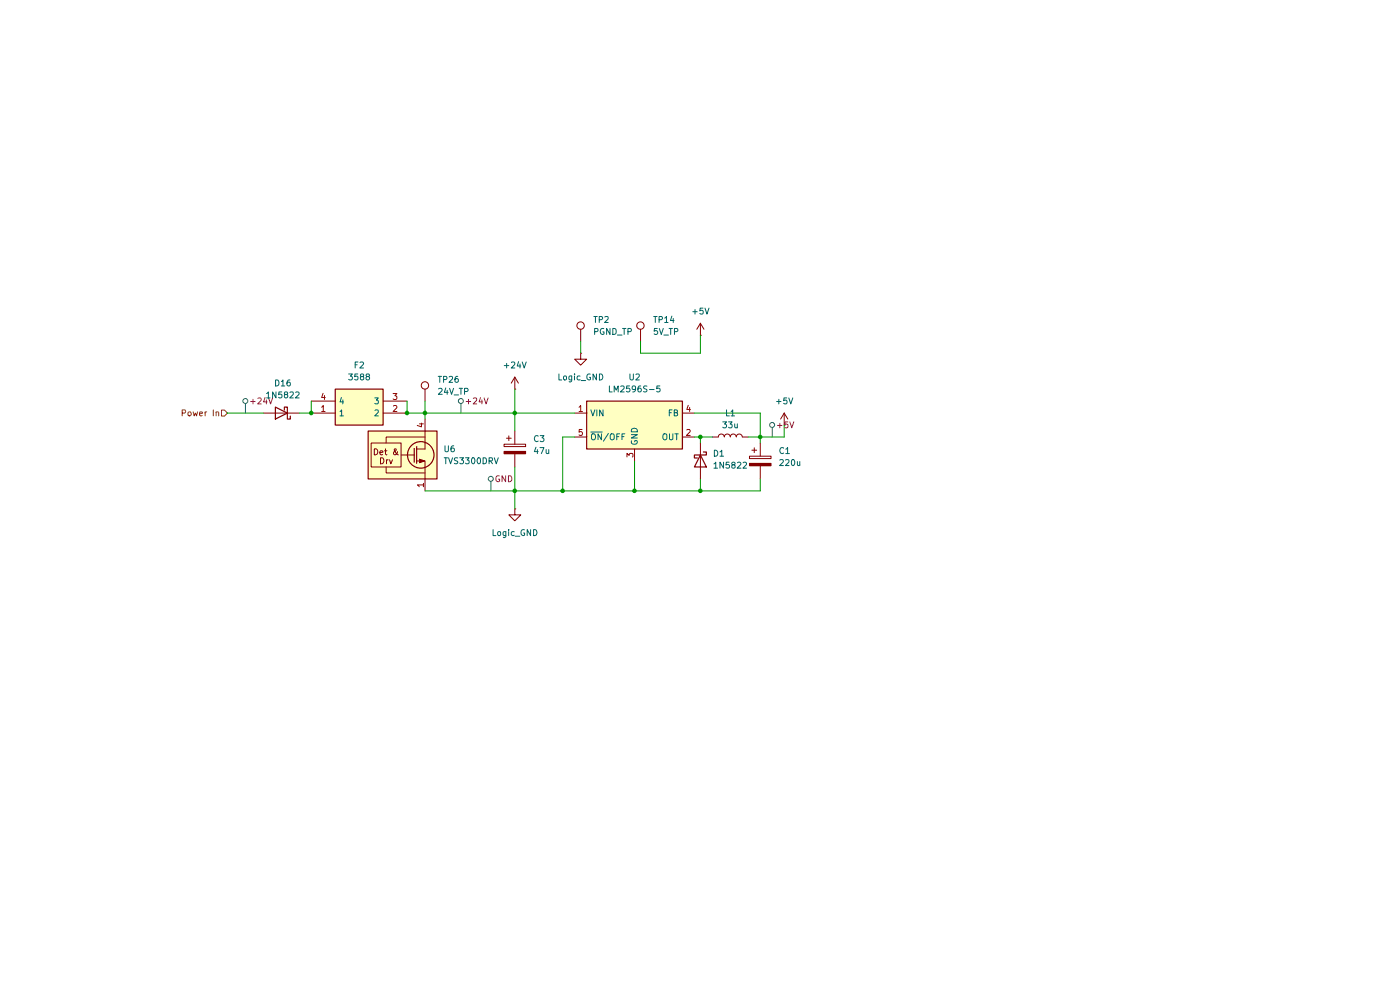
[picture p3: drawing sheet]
(kicad_sch
 (version 20250114)
 (generator "eeschema")
 (generator_version "9.0")
 (paper "A4")
 (lib_symbols
  (symbol "Connector:TestPoint"
   (pin_numbers (hide yes))
   (pin_names
    (offset 0.762) (hide yes)) (exclude_from_sim no) (in_bom yes) (on_board yes)
   (property "Reference" "TP" (at 0 6.858 0) (effects (font (size 1.27 1.27))))
   (property "Value" "TestPoint" (at 0 5.08 0) (effects (font (size 1.27 1.27))))
   (property "Footprint" "" (at 5.08 0 0) (effects (font (size 1.27 1.27)) (hide yes)))
   (property "Datasheet" "~" (at 5.08 0 0) (effects (font (size 1.27 1.27)) (hide yes)))
   (property "Description" "test point" (at 0 0 0) (effects (font (size 1.27 1.27)) (hide yes)))
   (symbol "TestPoint_0_1"
    (circle (center 0 3.302) (radius 0.762) (stroke (width 0) (type default)) (fill (type none))))
   (symbol "TestPoint_1_1"
    (pin passive line (at 0 0 90) (length 2.54) (name "1" (effects (font (size 1.27 1.27)))) (number "1" (effects (font (size 1.27 1.27))))))
   (embedded_fonts no))
  (symbol "Custom_Symbols:3588" (exclude_from_sim no) (in_bom yes) (on_board yes)
   (property "Reference" "F" (at 7.874 7.874 0) (effects (font (size 1.27 1.27)) (justify left top)))
   (property "Value" "3588" (at 7.874 5.334 0) (effects (font (size 1.27 1.27)) (justify left top)))
   (property "Footprint" "3588" (at 16.51 -94.92 0) (effects (font (size 1.27 1.27)) (justify left top) (hide yes)))
   (property "Datasheet" "https://www.keyelco.com/product-pdf.cfm?p=311" (at 16.51 -194.92 0) (effects (font (size 1.27 1.27)) (justify left top) (hide yes)))
   (property "Description" "Fuse Holder SMT MINI FUSE HOLDER .630 X .290" (at 0 0 0) (effects (font (size 1.27 1.27)) (hide yes)))
   (property "Height" "" (at 16.51 -394.92 0) (effects (font (size 1.27 1.27)) (justify left top) (hide yes)))
   (property "Mouser Part Number" "534-3588" (at 16.51 -494.92 0) (effects (font (size 1.27 1.27)) (justify left top) (hide yes)))
   (property "Mouser Price/Stock" "https://www.mouser.co.uk/ProductDetail/Keystone-Electronics/3588?qs=%2F%252BPMR94VuMZoVX%252BPrVg9MA%3D%3D" (at 16.51 -594.92 0) (effects (font (size 1.27 1.27)) (justify left top) (hide yes)))
   (property "Manufacturer_Name" "Keystone Electronics" (at 16.51 -694.92 0) (effects (font (size 1.27 1.27)) (justify left top) (hide yes)))
   (property "Manufacturer_Part_Number" "3588" (at 16.51 -794.92 0) (effects (font (size 1.27 1.27)) (justify left top) (hide yes)))
   (symbol "3588_1_1"
    (rectangle (start 5.08 2.54) (end 15.24 -5.08) (stroke (width 0.254) (type default)) (fill (type background)))
    (pin passive line (at 0 0 0) (length 5.08) (name "4" (effects (font (size 1.27 1.27)))) (number "4" (effects (font (size 1.27 1.27)))))
    (pin passive line (at 0 -2.54 0) (length 5.08) (name "1" (effects (font (size 1.27 1.27)))) (number "1" (effects (font (size 1.27 1.27)))))
    (pin passive line (at 20.32 0 180) (length 5.08) (name "3" (effects (font (size 1.27 1.27)))) (number "3" (effects (font (size 1.27 1.27)))))
    (pin passive line (at 20.32 -2.54 180) (length 5.08) (name "2" (effects (font (size 1.27 1.27)))) (number "2" (effects (font (size 1.27 1.27))))))
   (embedded_fonts no))
  (symbol "Device:C_Polarized"
   (pin_numbers (hide yes))
   (pin_names
    (offset 0.254)) (exclude_from_sim no) (in_bom yes) (on_board yes)
   (property "Reference" "C" (at 0.635 2.54 0) (effects (font (size 1.27 1.27)) (justify left)))
   (property "Value" "C_Polarized" (at 0.635 -2.54 0) (effects (font (size 1.27 1.27)) (justify left)))
   (property "Footprint" "" (at 0.9652 -3.81 0) (effects (font (size 1.27 1.27)) (hide yes)))
   (property "Datasheet" "~" (at 0 0 0) (effects (font (size 1.27 1.27)) (hide yes)))
   (property "Description" "Polarized capacitor" (at 0 0 0) (effects (font (size 1.27 1.27)) (hide yes)))
   (symbol "C_Polarized_0_1"
    (rectangle (start -2.286 0.508) (end 2.286 1.016) (stroke (width 0) (type default)) (fill (type none)))
    (polyline (pts (xy -1.778 2.286) (xy -0.762 2.286)) (stroke (width 0) (type default)) (fill (type none)))
    (polyline (pts (xy -1.27 2.794) (xy -1.27 1.778)) (stroke (width 0) (type default)) (fill (type none)))
    (rectangle (start 2.286 -0.508) (end -2.286 -1.016) (stroke (width 0) (type default)) (fill (type outline))))
   (symbol "C_Polarized_1_1"
    (pin passive line (at 0 3.81 270) (length 2.794) (name "~" (effects (font (size 1.27 1.27)))) (number "1" (effects (font (size 1.27 1.27)))))
    (pin passive line (at 0 -3.81 90) (length 2.794) (name "~" (effects (font (size 1.27 1.27)))) (number "2" (effects (font (size 1.27 1.27))))))
   (embedded_fonts no))
  (symbol "Device:L"
   (pin_numbers (hide yes))
   (pin_names
    (offset 1.016) (hide yes)) (exclude_from_sim no) (in_bom yes) (on_board yes)
   (property "Reference" "L" (at -1.27 0 90) (effects (font (size 1.27 1.27))))
   (property "Value" "L" (at 1.905 0 90) (effects (font (size 1.27 1.27))))
   (property "Footprint" "" (at 0 0 0) (effects (font (size 1.27 1.27)) (hide yes)))
   (property "Datasheet" "~" (at 0 0 0) (effects (font (size 1.27 1.27)) (hide yes)))
   (property "Description" "Inductor" (at 0 0 0) (effects (font (size 1.27 1.27)) (hide yes)))
   (symbol "L_0_1"
    (arc (start 0 2.54) (mid 0.6323 1.905) (end 0 1.27) (stroke (width 0) (type default)) (fill (type none)))
    (arc (start 0 1.27) (mid 0.6323 0.635) (end 0 0) (stroke (width 0) (type default)) (fill (type none)))
    (arc (start 0 0) (mid 0.6323 -0.635) (end 0 -1.27) (stroke (width 0) (type default)) (fill (type none)))
    (arc (start 0 -1.27) (mid 0.6323 -1.905) (end 0 -2.54) (stroke (width 0) (type default)) (fill (type none))))
   (symbol "L_1_1"
    (pin passive line (at 0 3.81 270) (length 1.27) (name "1" (effects (font (size 1.27 1.27)))) (number "1" (effects (font (size 1.27 1.27)))))
    (pin passive line (at 0 -3.81 90) (length 1.27) (name "2" (effects (font (size 1.27 1.27)))) (number "2" (effects (font (size 1.27 1.27))))))
   (embedded_fonts no))
  (symbol "Diode:1N5822"
   (pin_numbers (hide yes))
   (pin_names
    (offset 1.016) (hide yes)) (exclude_from_sim no) (in_bom yes) (on_board yes)
   (property "Reference" "D" (at 0 2.54 0) (effects (font (size 1.27 1.27))))
   (property "Value" "1N5822" (at 0 -2.54 0) (effects (font (size 1.27 1.27))))
   (property "Footprint" "Diode_THT:D_DO-201AD_P15.24mm_Horizontal" (at 0 -4.445 0) (effects (font (size 1.27 1.27)) (hide yes)))
   (property "Datasheet" "http://www.vishay.com/docs/88526/1n5820.pdf" (at 0 0 0) (effects (font (size 1.27 1.27)) (hide yes)))
   (property "Description" "40V 3A Schottky Barrier Rectifier Diode, DO-201AD" (at 0 0 0) (effects (font (size 1.27 1.27)) (hide yes)))
   (symbol "1N5822_0_1"
    (polyline (pts (xy -1.905 0.635) (xy -1.905 1.27) (xy -1.27 1.27) (xy -1.27 -1.27) (xy -0.635 -1.27) (xy -0.635 -0.635)) (stroke (width 0.254) (type default)) (fill (type none)))
    (polyline (pts (xy 1.27 1.27) (xy 1.27 -1.27) (xy -1.27 0) (xy 1.27 1.27)) (stroke (width 0.254) (type default)) (fill (type none)))
    (polyline (pts (xy 1.27 0) (xy -1.27 0)) (stroke (width 0) (type default)) (fill (type none))))
   (symbol "1N5822_1_1"
    (pin passive line (at -3.81 0 0) (length 2.54) (name "K" (effects (font (size 1.27 1.27)))) (number "1" (effects (font (size 1.27 1.27)))))
    (pin passive line (at 3.81 0 180) (length 2.54) (name "A" (effects (font (size 1.27 1.27)))) (number "2" (effects (font (size 1.27 1.27))))))
   (embedded_fonts no))
  (symbol "Power_Protection:TVS3300DRV"
   (pin_names
    (offset 0) (hide yes)) (exclude_from_sim no) (in_bom yes) (on_board yes)
   (property "Reference" "U" (at 2.54 1.27 0) (effects (font (size 1.27 1.27)) (justify left)))
   (property "Value" "TVS3300DRV" (at 2.54 -1.27 0) (effects (font (size 1.27 1.27)) (justify left)))
   (property "Footprint" "Package_SON:WSON-6-1EP_2x2mm_P0.65mm_EP1x1.6mm" (at 5.08 -8.89 0) (effects (font (size 1.27 1.27)) (hide yes)))
   (property "Datasheet" "http://www.ti.com/lit/ds/symlink/tvs3300.pdf" (at -2.54 0 0) (effects (font (size 1.27 1.27)) (hide yes)))
   (property "Description" "Flat-Clamp Surge Protection Device. 33Vrwm, WSON-6" (at 0 0 0) (effects (font (size 1.27 1.27)) (hide yes)))
   (symbol "TVS3300DRV_0_0"
    (rectangle (start -11.43 2.54) (end -5.08 -2.54) (stroke (width 0) (type default)) (fill (type none)))
    (polyline (pts (xy -8.255 2.54) (xy -8.255 3.81) (xy 0 3.81)) (stroke (width 0) (type default)) (fill (type none)))
    (polyline (pts (xy -8.255 -2.54) (xy -8.255 -3.81) (xy 0 -3.81)) (stroke (width 0) (type default)) (fill (type none)))
    (polyline (pts (xy 0 1.27) (xy -1.778 1.27)) (stroke (width 0) (type default)) (fill (type none)))
    (text "Det &" (at -8.255 0.635 0) (effects (font (size 1.27 1.27))))
    (text "Drv" (at -8.255 -1.27 0) (effects (font (size 1.27 1.27)))))
   (symbol "TVS3300DRV_0_1"
    (rectangle (start -12.065 5.08) (end 2.54 -5.08) (stroke (width 0.254) (type default)) (fill (type background)))
    (polyline (pts (xy -2.286 1.397) (xy -2.286 -1.524)) (stroke (width 0.254) (type default)) (fill (type none)))
    (polyline (pts (xy -2.286 0) (xy -5.08 0)) (stroke (width 0) (type default)) (fill (type none)))
    (polyline (pts (xy -1.778 1.778) (xy -1.778 -1.778)) (stroke (width 0.254) (type default)) (fill (type none)))
    (circle (center -0.889 0) (radius 2.794) (stroke (width 0.254) (type default)) (fill (type none)))
    (polyline (pts (xy -0.127 -1.27) (xy -1.143 -1.651) (xy -1.143 -0.889) (xy -0.127 -1.27)) (stroke (width 0) (type default)) (fill (type outline)))
    (polyline (pts (xy 0 5.08) (xy 0 2.54)) (stroke (width 0) (type default)) (fill (type none)))
    (polyline (pts (xy 0 2.54) (xy 0 1.27)) (stroke (width 0) (type default)) (fill (type none)))
    (polyline (pts (xy 0 -2.54) (xy 0 -5.08)) (stroke (width 0) (type default)) (fill (type none)))
    (polyline (pts (xy 0 -2.54) (xy 0 -1.27) (xy -1.778 -1.27)) (stroke (width 0) (type default)) (fill (type none))))
   (symbol "TVS3300DRV_1_1"
    (pin passive line (at 0 7.62 270) (length 2.54) (name "IN" (effects (font (size 1.27 1.27)))) (number "4" (effects (font (size 1.27 1.27)))))
    (pin passive line (at 0 7.62 270) (length 2.54) (hide yes) (name "IN" (effects (font (size 1.27 1.27)))) (number "5" (effects (font (size 1.27 1.27)))))
    (pin passive line (at 0 7.62 270) (length 2.54) (hide yes) (name "IN" (effects (font (size 1.27 1.27)))) (number "6" (effects (font (size 1.27 1.27)))))
    (pin power_in line (at 0 -7.62 90) (length 2.54) (name "GND" (effects (font (size 1.27 1.27)))) (number "1" (effects (font (size 1.27 1.27)))))
    (pin passive line (at 0 -7.62 90) (length 2.54) (hide yes) (name "GND" (effects (font (size 1.27 1.27)))) (number "2" (effects (font (size 1.27 1.27)))))
    (pin passive line (at 0 -7.62 90) (length 2.54) (hide yes) (name "GND" (effects (font (size 1.27 1.27)))) (number "3" (effects (font (size 1.27 1.27)))))
    (pin passive line (at 0 -7.62 90) (length 2.54) (hide yes) (name "GND" (effects (font (size 1.27 1.27)))) (number "7" (effects (font (size 1.27 1.27))))))
   (embedded_fonts no))
  (symbol "Regulator_Switching:LM2596S-5" (exclude_from_sim no) (in_bom yes) (on_board yes)
   (property "Reference" "U" (at -10.16 6.35 0) (effects (font (size 1.27 1.27)) (justify left)))
   (property "Value" "LM2596S-5" (at 0 6.35 0) (effects (font (size 1.27 1.27)) (justify left)))
   (property "Footprint" "Package_TO_SOT_SMD:TO-263-5_TabPin3" (at 1.27 -6.35 0) (effects (font (size 1.27 1.27)
    (italic yes)) (justify left) (hide yes)))
   (property "Datasheet" "http://www.ti.com/lit/ds/symlink/lm2596.pdf" (at 0 0 0) (effects (font (size 1.27 1.27)) (hide yes)))
   (property "Description" "5V 3A Step-Down Voltage Regulator, TO-263" (at 0 0 0) (effects (font (size 1.27 1.27)) (hide yes)))
   (symbol "LM2596S-5_0_1"
    (rectangle (start -10.16 5.08) (end 10.16 -5.08) (stroke (width 0.254) (type default)) (fill (type background))))
   (symbol "LM2596S-5_1_1"
    (pin power_in line (at -12.7 2.54 0) (length 2.54) (name "VIN" (effects (font (size 1.27 1.27)))) (number "1" (effects (font (size 1.27 1.27)))))
    (pin input line (at -12.7 -2.54 0) (length 2.54) (name "~{ON}/OFF" (effects (font (size 1.27 1.27)))) (number "5" (effects (font (size 1.27 1.27)))))
    (pin power_in line (at 0 -7.62 90) (length 2.54) (name "GND" (effects (font (size 1.27 1.27)))) (number "3" (effects (font (size 1.27 1.27)))))
    (pin input line (at 12.7 2.54 180) (length 2.54) (name "FB" (effects (font (size 1.27 1.27)))) (number "4" (effects (font (size 1.27 1.27)))))
    (pin output line (at 12.7 -2.54 180) (length 2.54) (name "OUT" (effects (font (size 1.27 1.27)))) (number "2" (effects (font (size 1.27 1.27))))))
   (embedded_fonts no))
  (symbol "power:+24V"
   (power)
   (pin_numbers (hide yes))
   (pin_names
    (offset 0) (hide yes)) (exclude_from_sim no) (in_bom yes) (on_board yes)
   (property "Reference" "#PWR" (at 0 -3.81 0) (effects (font (size 1.27 1.27)) (hide yes)))
   (property "Value" "+24V" (at 0 3.556 0) (effects (font (size 1.27 1.27))))
   (property "Footprint" "" (at 0 0 0) (effects (font (size 1.27 1.27)) (hide yes)))
   (property "Datasheet" "" (at 0 0 0) (effects (font (size 1.27 1.27)) (hide yes)))
   (property "Description" "Power symbol creates a global label with name \"+24V\"" (at 0 0 0) (effects (font (size 1.27 1.27)) (hide yes)))
   (symbol "+24V_0_1"
    (polyline (pts (xy -0.762 1.27) (xy 0 2.54)) (stroke (width 0) (type default)) (fill (type none)))
    (polyline (pts (xy 0 2.54) (xy 0.762 1.27)) (stroke (width 0) (type default)) (fill (type none)))
    (polyline (pts (xy 0 0) (xy 0 2.54)) (stroke (width 0) (type default)) (fill (type none))))
   (symbol "+24V_1_1"
    (pin power_in line (at 0 0 90) (length 0) (name "~" (effects (font (size 1.27 1.27)))) (number "1" (effects (font (size 1.27 1.27))))))
   (embedded_fonts no))
  (symbol "power:+5V"
   (power)
   (pin_numbers (hide yes))
   (pin_names
    (offset 0) (hide yes)) (exclude_from_sim no) (in_bom yes) (on_board yes)
   (property "Reference" "#PWR" (at 0 -3.81 0) (effects (font (size 1.27 1.27)) (hide yes)))
   (property "Value" "+5V" (at 0 3.556 0) (effects (font (size 1.27 1.27))))
   (property "Footprint" "" (at 0 0 0) (effects (font (size 1.27 1.27)) (hide yes)))
   (property "Datasheet" "" (at 0 0 0) (effects (font (size 1.27 1.27)) (hide yes)))
   (property "Description" "Power symbol creates a global label with name \"+5V\"" (at 0 0 0) (effects (font (size 1.27 1.27)) (hide yes)))
   (symbol "+5V_0_1"
    (polyline (pts (xy -0.762 1.27) (xy 0 2.54)) (stroke (width 0) (type default)) (fill (type none)))
    (polyline (pts (xy 0 2.54) (xy 0.762 1.27)) (stroke (width 0) (type default)) (fill (type none)))
    (polyline (pts (xy 0 0) (xy 0 2.54)) (stroke (width 0) (type default)) (fill (type none))))
   (symbol "+5V_1_1"
    (pin power_in line (at 0 0 90) (length 0) (name "~" (effects (font (size 1.27 1.27)))) (number "1" (effects (font (size 1.27 1.27))))))
   (embedded_fonts no))
  (symbol "power:GND1"
   (power)
   (pin_numbers (hide yes))
   (pin_names
    (offset 0) (hide yes)) (exclude_from_sim no) (in_bom yes) (on_board yes)
   (property "Reference" "#PWR" (at 0 -6.35 0) (effects (font (size 1.27 1.27)) (hide yes)))
   (property "Value" "GND1" (at 0 -3.81 0) (effects (font (size 1.27 1.27))))
   (property "Footprint" "" (at 0 0 0) (effects (font (size 1.27 1.27)) (hide yes)))
   (property "Datasheet" "" (at 0 0 0) (effects (font (size 1.27 1.27)) (hide yes)))
   (property "Description" "Power symbol creates a global label with name \"GND1\" , ground" (at 0 0 0) (effects (font (size 1.27 1.27)) (hide yes)))
   (symbol "GND1_0_1"
    (polyline (pts (xy 0 0) (xy 0 -1.27) (xy 1.27 -1.27) (xy 0 -2.54) (xy -1.27 -1.27) (xy 0 -1.27)) (stroke (width 0) (type default)) (fill (type none))))
   (symbol "GND1_1_1"
    (pin power_in line (at 0 0 270) (length 0) (name "~" (effects (font (size 1.27 1.27)))) (number "1" (effects (font (size 1.27 1.27))))))
   (embedded_fonts no)))
 (junction
  (at 161.29 92.71)
  (diameter 0)
  (color 0 0 0 0))
 (junction
  (at 148.59 92.71)
  (diameter 0)
  (color 0 0 0 0))
 (junction
  (at 90.17 87.63)
  (diameter 0)
  (color 0 0 0 0))
 (junction
  (at 119.38 104.14)
  (diameter 0)
  (color 0 0 0 0))
 (junction
  (at 148.59 104.14)
  (diameter 0)
  (color 0 0 0 0))
 (junction
  (at 109.22 87.63)
  (diameter 0)
  (color 0 0 0 0))
 (junction
  (at 134.62 104.14)
  (diameter 0)
  (color 0 0 0 0))
 (junction
  (at 66.04 87.63)
  (diameter 0)
  (color 0 0 0 0))
 (junction
  (at 109.22 104.14)
  (diameter 0)
  (color 0 0 0 0))
 (junction
  (at 86.36 87.63)
  (diameter 0)
  (color 0 0 0 0))
 (wire
  (pts (xy 86.36 85.09) (xy 86.36 87.63))
  (stroke (width 0) (type default)))
 (wire
  (pts (xy 86.36 87.63) (xy 90.17 87.63))
  (stroke (width 0) (type default)))
 (wire
  (pts (xy 119.38 92.71) (xy 121.92 92.71))
  (stroke (width 0) (type default)))
 (wire
  (pts (xy 161.29 92.71) (xy 166.37 92.71))
  (stroke (width 0) (type default)))
 (wire
  (pts (xy 148.59 104.14) (xy 161.29 104.14))
  (stroke (width 0) (type default)))
 (wire
  (pts (xy 119.38 92.71) (xy 119.38 104.14))
  (stroke (width 0) (type default)))
 (wire
  (pts (xy 109.22 82.55) (xy 109.22 87.63))
  (stroke (width 0) (type default)))
 (wire
  (pts (xy 148.59 71.12) (xy 148.59 74.93))
  (stroke (width 0) (type default)))
 (wire
  (pts (xy 63.5 87.63) (xy 66.04 87.63))
  (stroke (width 0) (type default)))
 (wire
  (pts (xy 119.38 104.14) (xy 134.62 104.14))
  (stroke (width 0) (type default)))
 (wire
  (pts (xy 166.37 90.17) (xy 166.37 92.71))
  (stroke (width 0) (type default)))
 (wire
  (pts (xy 109.22 87.63) (xy 121.92 87.63))
  (stroke (width 0) (type default)))
 (wire
  (pts (xy 161.29 101.6) (xy 161.29 104.14))
  (stroke (width 0) (type default)))
 (wire
  (pts (xy 148.59 101.6) (xy 148.59 104.14))
  (stroke (width 0) (type default)))
 (wire
  (pts (xy 148.59 92.71) (xy 148.59 93.98))
  (stroke (width 0) (type default)))
 (wire
  (pts (xy 109.22 87.63) (xy 109.22 91.44))
  (stroke (width 0) (type default)))
 (wire
  (pts (xy 161.29 92.71) (xy 161.29 93.98))
  (stroke (width 0) (type default)))
 (wire
  (pts (xy 66.04 85.09) (xy 66.04 87.63))
  (stroke (width 0) (type default)))
 (wire
  (pts (xy 147.32 87.63) (xy 161.29 87.63))
  (stroke (width 0) (type default)))
 (wire
  (pts (xy 90.17 104.14) (xy 109.22 104.14))
  (stroke (width 0) (type default)))
 (wire
  (pts (xy 109.22 104.14) (xy 119.38 104.14))
  (stroke (width 0) (type default)))
 (wire
  (pts (xy 134.62 97.79) (xy 134.62 104.14))
  (stroke (width 0) (type default)))
 (wire
  (pts (xy 161.29 92.71) (xy 161.29 87.63))
  (stroke (width 0) (type default)))
 (wire
  (pts (xy 148.59 74.93) (xy 135.89 74.93))
  (stroke (width 0) (type default)))
 (wire
  (pts (xy 123.19 72.39) (xy 123.19 74.93))
  (stroke (width 0) (type default)))
 (wire
  (pts (xy 147.32 92.71) (xy 148.59 92.71))
  (stroke (width 0) (type default)))
 (wire
  (pts (xy 48.26 87.63) (xy 55.88 87.63))
  (stroke (width 0) (type default)))
 (wire
  (pts (xy 134.62 104.14) (xy 148.59 104.14))
  (stroke (width 0) (type default)))
 (wire
  (pts (xy 135.89 72.39) (xy 135.89 74.93))
  (stroke (width 0) (type default)))
 (wire
  (pts (xy 158.75 92.71) (xy 161.29 92.71))
  (stroke (width 0) (type default)))
 (wire
  (pts (xy 90.17 87.63) (xy 90.17 88.9))
  (stroke (width 0) (type default)))
 (wire
  (pts (xy 148.59 92.71) (xy 151.13 92.71))
  (stroke (width 0) (type default)))
 (wire
  (pts (xy 90.17 87.63) (xy 109.22 87.63))
  (stroke (width 0) (type default)))
 (wire
  (pts (xy 90.17 85.09) (xy 90.17 87.63))
  (stroke (width 0) (type default)))
 (wire
  (pts (xy 109.22 104.14) (xy 109.22 107.95))
  (stroke (width 0) (type default)))
 (wire
  (pts (xy 109.22 99.06) (xy 109.22 104.14))
  (stroke (width 0) (type default)))
 (hierarchical_label "Power In"
  (shape input)
  (at 48.26 87.63 180)
  (effects (font (size 1.27 1.27)) (justify right)))
 (netclass_flag ""
  (length 2.54)
  (shape round)
  (at 52.07 87.63 0)
  (fields_autoplaced yes)
  (effects (font (size 1.27 1.27)) (justify left bottom))
  (property "Netclass" "+24V" (at 52.7685 85.09 0) (effects (font (size 1.27 1.27)) (justify left)))
  (property "Component Class" "" (at 52.07 16.51 0) (effects (font (size 1.27 1.27)
    (italic yes)))))
 (netclass_flag ""
  (length 2.54)
  (shape round)
  (at 97.79 87.63 0)
  (fields_autoplaced yes)
  (effects (font (size 1.27 1.27)) (justify left bottom))
  (property "Netclass" "+24V" (at 98.4885 85.09 0) (effects (font (size 1.27 1.27)) (justify left)))
  (property "Component Class" "" (at 97.79 16.51 0) (effects (font (size 1.27 1.27)
    (italic yes)))))
 (netclass_flag ""
  (length 2.54)
  (shape round)
  (at 104.14 104.14 0)
  (fields_autoplaced yes)
  (effects (font (size 1.27 1.27)) (justify left bottom))
  (property "Netclass" "GND" (at 104.8385 101.6 0) (effects (font (size 1.27 1.27)) (justify left)))
  (property "Component Class" "" (at -72.39 19.05 0) (effects (font (size 1.27 1.27)
    (italic yes)))))
 (netclass_flag ""
  (length 2.54)
  (shape round)
  (at 163.83 92.71 0)
  (fields_autoplaced yes)
  (effects (font (size 1.27 1.27)) (justify left bottom))
  (property "Netclass" "+5V" (at 164.5285 90.17 0) (effects (font (size 1.27 1.27)) (justify left)))
  (property "Component Class" "" (at -40.64 11.43 0) (effects (font (size 1.27 1.27)
    (italic yes)))))
 (symbol
  (lib_id "power:GND1")
  (at 109.22 107.95 0)
  (unit 1)
  (exclude_from_sim no)
  (in_bom yes)
  (on_board yes)
  (dnp no)
  (fields_autoplaced yes)
  (property "Reference" "#PWR016" (at 109.22 114.3 0) (effects (font (size 1.27 1.27)) (hide yes)))
  (property "Value" "Logic_GND" (at 109.22 113.03 0) (effects (font (size 1.27 1.27))))
  (property "Footprint" "" (at 109.22 107.95 0) (effects (font (size 1.27 1.27)) (hide yes)))
  (property "Datasheet" "" (at 109.22 107.95 0) (effects (font (size 1.27 1.27)) (hide yes)))
  (property "Description" "Power symbol creates a global label with name \"GND1\" , ground" (at 109.22 107.95 0) (effects (font (size 1.27 1.27)) (hide yes)))
  (pin "1"))
 (symbol
  (lib_id "Diode:1N5822")
  (at 148.59 97.79 270)
  (unit 1)
  (exclude_from_sim no)
  (in_bom yes)
  (on_board yes)
  (dnp no)
  (fields_autoplaced yes)
  (property "Reference" "D1" (at 151.13 96.2024 90) (effects (font (size 1.27 1.27)) (justify left)))
  (property "Value" "1N5822" (at 151.13 98.7424 90) (effects (font (size 1.27 1.27)) (justify left)))
  (property "Footprint" "Diode_THT:D_DO-201AD_P15.24mm_Horizontal" (at 144.145 97.79 0) (effects (font (size 1.27 1.27)) (hide yes)))
  (property "Datasheet" "http://www.vishay.com/docs/88526/1n5820.pdf" (at 148.59 97.79 0) (effects (font (size 1.27 1.27)) (hide yes)))
  (property "Description" "40V 3A Schottky Barrier Rectifier Diode, DO-201AD" (at 148.59 97.79 0) (effects (font (size 1.27 1.27)) (hide yes)))
  (pin "2")
  (pin "1"))
 (symbol
  (lib_id "Connector:TestPoint")
  (at 135.89 72.39 0)
  (unit 1)
  (exclude_from_sim no)
  (in_bom yes)
  (on_board yes)
  (dnp no)
  (fields_autoplaced yes)
  (property "Reference" "TP14" (at 138.43 67.8179 0) (effects (font (size 1.27 1.27)) (justify left)))
  (property "Value" "5V_TP" (at 138.43 70.3579 0) (effects (font (size 1.27 1.27)) (justify left)))
  (property "Footprint" "TestPoint:TestPoint_Pad_D1.5mm" (at 140.97 72.39 0) (effects (font (size 1.27 1.27)) (hide yes)))
  (property "Datasheet" "~" (at 140.97 72.39 0) (effects (font (size 1.27 1.27)) (hide yes)))
  (property "Description" "test point" (at 135.89 72.39 0) (effects (font (size 1.27 1.27)) (hide yes)))
  (pin "1"))
 (symbol
  (lib_id "power:+5V")
  (at 148.59 71.12 0)
  (unit 1)
  (exclude_from_sim no)
  (in_bom yes)
  (on_board yes)
  (dnp no)
  (fields_autoplaced yes)
  (property "Reference" "#PWR014" (at 148.59 74.93 0) (effects (font (size 1.27 1.27)) (hide yes)))
  (property "Value" "+5V" (at 148.59 66.04 0) (effects (font (size 1.27 1.27))))
  (property "Footprint" "" (at 148.59 71.12 0) (effects (font (size 1.27 1.27)) (hide yes)))
  (property "Datasheet" "" (at 148.59 71.12 0) (effects (font (size 1.27 1.27)) (hide yes)))
  (property "Description" "Power symbol creates a global label with name \"+5V\"" (at 148.59 71.12 0) (effects (font (size 1.27 1.27)) (hide yes)))
  (pin "1"))
 (symbol
  (lib_id "Custom_Symbols:3588")
  (at 66.04 85.09 0)
  (unit 1)
  (exclude_from_sim no)
  (in_bom yes)
  (on_board yes)
  (dnp no)
  (fields_autoplaced yes)
  (property "Reference" "F2" (at 76.2 77.47 0) (effects (font (size 1.27 1.27))))
  (property "Value" "3588" (at 76.2 80.01 0) (effects (font (size 1.27 1.27))))
  (property "Footprint" "MiniAutoFuse:3588" (at 82.55 180.01 0) (effects (font (size 1.27 1.27)) (justify left top) (hide yes)))
  (property "Datasheet" "https://www.keyelco.com/product-pdf.cfm?p=311" (at 82.55 280.01 0) (effects (font (size 1.27 1.27)) (justify left top) (hide yes)))
  (property "Description" "Fuse Holder SMT MINI FUSE HOLDER .630 X .290" (at 66.04 85.09 0) (effects (font (size 1.27 1.27)) (hide yes)))
  (property "Height" "" (at 82.55 480.01 0) (effects (font (size 1.27 1.27)) (justify left top) (hide yes)))
  (property "Mouser Part Number" "534-3588" (at 82.55 580.01 0) (effects (font (size 1.27 1.27)) (justify left top) (hide yes)))
  (property "Mouser Price/Stock" "https://www.mouser.co.uk/ProductDetail/Keystone-Electronics/3588?qs=%2F%252BPMR94VuMZoVX%252BPrVg9MA%3D%3D" (at 82.55 680.01 0) (effects (font (size 1.27 1.27)) (justify left top) (hide yes)))
  (property "Manufacturer_Name" "Keystone Electronics" (at 82.55 780.01 0) (effects (font (size 1.27 1.27)) (justify left top) (hide yes)))
  (property "Manufacturer_Part_Number" "3588" (at 82.55 880.01 0) (effects (font (size 1.27 1.27)) (justify left top) (hide yes)))
  (pin "4")
  (pin "1")
  (pin "3")
  (pin "2"))
 (symbol
  (lib_id "Connector:TestPoint")
  (at 90.17 85.09 0)
  (unit 1)
  (exclude_from_sim no)
  (in_bom yes)
  (on_board yes)
  (dnp no)
  (fields_autoplaced yes)
  (property "Reference" "TP26" (at 92.71 80.5179 0) (effects (font (size 1.27 1.27)) (justify left)))
  (property "Value" "24V_TP" (at 92.71 83.0579 0) (effects (font (size 1.27 1.27)) (justify left)))
  (property "Footprint" "TestPoint:TestPoint_Pad_D1.5mm" (at 95.25 85.09 0) (effects (font (size 1.27 1.27)) (hide yes)))
  (property "Datasheet" "~" (at 95.25 85.09 0) (effects (font (size 1.27 1.27)) (hide yes)))
  (property "Description" "test point" (at 90.17 85.09 0) (effects (font (size 1.27 1.27)) (hide yes)))
  (pin "1"))
 (symbol
  (lib_id "Device:L")
  (at 154.94 92.71 90)
  (unit 1)
  (exclude_from_sim no)
  (in_bom yes)
  (on_board yes)
  (dnp no)
  (fields_autoplaced yes)
  (property "Reference" "L1" (at 154.94 87.63 90) (effects (font (size 1.27 1.27))))
  (property "Value" "33u" (at 154.94 90.17 90) (effects (font (size 1.27 1.27))))
  (property "Footprint" "Coil:SRR1260-150M" (at 154.94 92.71 0) (effects (font (size 1.27 1.27)) (hide yes)))
  (property "Datasheet" "~" (at 154.94 92.71 0) (effects (font (size 1.27 1.27)) (hide yes)))
  (property "Description" "Inductor" (at 154.94 92.71 0) (effects (font (size 1.27 1.27)) (hide yes)))
  (pin "1")
  (pin "2"))
 (symbol
  (lib_id "Device:C_Polarized")
  (at 161.29 97.79 0)
  (unit 1)
  (exclude_from_sim no)
  (in_bom yes)
  (on_board yes)
  (dnp no)
  (fields_autoplaced yes)
  (property "Reference" "C1" (at 165.1 95.6309 0) (effects (font (size 1.27 1.27)) (justify left)))
  (property "Value" "220u" (at 165.1 98.1709 0) (effects (font (size 1.27 1.27)) (justify left)))
  (property "Footprint" "Capacitor_THT:CP_Radial_D12.5mm_P5.00mm" (at 162.2552 101.6 0) (effects (font (size 1.27 1.27)) (hide yes)))
  (property "Datasheet" "~" (at 161.29 97.79 0) (effects (font (size 1.27 1.27)) (hide yes)))
  (property "Description" "Polarized capacitor" (at 161.29 97.79 0) (effects (font (size 1.27 1.27)) (hide yes)))
  (pin "2")
  (pin "1"))
 (symbol
  (lib_id "power:GND1")
  (at 123.19 74.93 0)
  (unit 1)
  (exclude_from_sim no)
  (in_bom yes)
  (on_board yes)
  (dnp no)
  (fields_autoplaced yes)
  (property "Reference" "#PWR015" (at 123.19 81.28 0) (effects (font (size 1.27 1.27)) (hide yes)))
  (property "Value" "Logic_GND" (at 123.19 80.01 0) (effects (font (size 1.27 1.27))))
  (property "Footprint" "" (at 123.19 74.93 0) (effects (font (size 1.27 1.27)) (hide yes)))
  (property "Datasheet" "" (at 123.19 74.93 0) (effects (font (size 1.27 1.27)) (hide yes)))
  (property "Description" "Power symbol creates a global label with name \"GND1\" , ground" (at 123.19 74.93 0) (effects (font (size 1.27 1.27)) (hide yes)))
  (pin "1"))
 (symbol
  (lib_id "Power_Protection:TVS3300DRV")
  (at 90.17 96.52 0)
  (unit 1)
  (exclude_from_sim no)
  (in_bom yes)
  (on_board yes)
  (dnp no)
  (fields_autoplaced yes)
  (property "Reference" "U6" (at 93.98 95.2499 0) (effects (font (size 1.27 1.27)) (justify left)))
  (property "Value" "TVS3300DRV" (at 93.98 97.7899 0) (effects (font (size 1.27 1.27)) (justify left)))
  (property "Footprint" "Package_SON:WSON-6-1EP_2x2mm_P0.65mm_EP1x1.6mm" (at 95.25 105.41 0) (effects (font (size 1.27 1.27)) (hide yes)))
  (property "Datasheet" "http://www.ti.com/lit/ds/symlink/tvs3300.pdf" (at 87.63 96.52 0) (effects (font (size 1.27 1.27)) (hide yes)))
  (property "Description" "Flat-Clamp Surge Protection Device. 33Vrwm, WSON-6" (at 90.17 96.52 0) (effects (font (size 1.27 1.27)) (hide yes)))
  (pin "4")
  (pin "2")
  (pin "3")
  (pin "6")
  (pin "1")
  (pin "5")
  (pin "7"))
 (symbol
  (lib_id "power:+24V")
  (at 109.22 82.55 0)
  (unit 1)
  (exclude_from_sim no)
  (in_bom yes)
  (on_board yes)
  (dnp no)
  (fields_autoplaced yes)
  (property "Reference" "#PWR02" (at 109.22 86.36 0) (effects (font (size 1.27 1.27)) (hide yes)))
  (property "Value" "+24V" (at 109.22 77.47 0) (effects (font (size 1.27 1.27))))
  (property "Footprint" "" (at 109.22 82.55 0) (effects (font (size 1.27 1.27)) (hide yes)))
  (property "Datasheet" "" (at 109.22 82.55 0) (effects (font (size 1.27 1.27)) (hide yes)))
  (property "Description" "Power symbol creates a global label with name \"+24V\"" (at 109.22 82.55 0) (effects (font (size 1.27 1.27)) (hide yes)))
  (pin "1"))
 (symbol
  (lib_id "Device:C_Polarized")
  (at 109.22 95.25 0)
  (unit 1)
  (exclude_from_sim no)
  (in_bom yes)
  (on_board yes)
  (dnp no)
  (fields_autoplaced yes)
  (property "Reference" "C3" (at 113.03 93.0909 0) (effects (font (size 1.27 1.27)) (justify left)))
  (property "Value" "47u" (at 113.03 95.6309 0) (effects (font (size 1.27 1.27)) (justify left)))
  (property "Footprint" "Capacitor_THT:CP_Radial_D8.0mm_P2.50mm" (at 110.1852 99.06 0) (effects (font (size 1.27 1.27)) (hide yes)))
  (property "Datasheet" "~" (at 109.22 95.25 0) (effects (font (size 1.27 1.27)) (hide yes)))
  (property "Description" "Polarized capacitor" (at 109.22 95.25 0) (effects (font (size 1.27 1.27)) (hide yes)))
  (pin "2")
  (pin "1"))
 (symbol
  (lib_id "Diode:1N5822")
  (at 59.69 87.63 180)
  (unit 1)
  (exclude_from_sim no)
  (in_bom yes)
  (on_board yes)
  (dnp no)
  (fields_autoplaced yes)
  (property "Reference" "D16" (at 60.0075 81.28 0) (effects (font (size 1.27 1.27))))
  (property "Value" "1N5822" (at 60.0075 83.82 0) (effects (font (size 1.27 1.27))))
  (property "Footprint" "Diode_THT:D_DO-201AD_P15.24mm_Horizontal" (at 59.69 83.185 0) (effects (font (size 1.27 1.27)) (hide yes)))
  (property "Datasheet" "http://www.vishay.com/docs/88526/1n5820.pdf" (at 59.69 87.63 0) (effects (font (size 1.27 1.27)) (hide yes)))
  (property "Description" "40V 3A Schottky Barrier Rectifier Diode, DO-201AD" (at 59.69 87.63 0) (effects (font (size 1.27 1.27)) (hide yes)))
  (pin "2")
  (pin "1"))
 (symbol
  (lib_id "power:+5V")
  (at 166.37 90.17 0)
  (unit 1)
  (exclude_from_sim no)
  (in_bom yes)
  (on_board yes)
  (dnp no)
  (fields_autoplaced yes)
  (property "Reference" "#PWR013" (at 166.37 93.98 0) (effects (font (size 1.27 1.27)) (hide yes)))
  (property "Value" "+5V" (at 166.37 85.09 0) (effects (font (size 1.27 1.27))))
  (property "Footprint" "" (at 166.37 90.17 0) (effects (font (size 1.27 1.27)) (hide yes)))
  (property "Datasheet" "" (at 166.37 90.17 0) (effects (font (size 1.27 1.27)) (hide yes)))
  (property "Description" "Power symbol creates a global label with name \"+5V\"" (at 166.37 90.17 0) (effects (font (size 1.27 1.27)) (hide yes)))
  (pin "1"))
 (symbol
  (lib_id "Connector:TestPoint")
  (at 123.19 72.39 0)
  (unit 1)
  (exclude_from_sim no)
  (in_bom yes)
  (on_board yes)
  (dnp no)
  (fields_autoplaced yes)
  (property "Reference" "TP2" (at 125.73 67.8179 0) (effects (font (size 1.27 1.27)) (justify left)))
  (property "Value" "PGND_TP" (at 125.73 70.3579 0) (effects (font (size 1.27 1.27)) (justify left)))
  (property "Footprint" "TestPoint:TestPoint_Pad_D1.5mm" (at 128.27 72.39 0) (effects (font (size 1.27 1.27)) (hide yes)))
  (property "Datasheet" "~" (at 128.27 72.39 0) (effects (font (size 1.27 1.27)) (hide yes)))
  (property "Description" "test point" (at 123.19 72.39 0) (effects (font (size 1.27 1.27)) (hide yes)))
  (pin "1"))
 (symbol
  (lib_id "Regulator_Switching:LM2596S-5")
  (at 134.62 90.17 0)
  (unit 1)
  (exclude_from_sim no)
  (in_bom yes)
  (on_board yes)
  (dnp no)
  (fields_autoplaced yes)
  (property "Reference" "U2" (at 134.62 80.01 0) (effects (font (size 1.27 1.27))))
  (property "Value" "LM2596S-5" (at 134.62 82.55 0) (effects (font (size 1.27 1.27))))
  (property "Footprint" "Package_TO_SOT_SMD:TO-263-5_TabPin3" (at 135.89 96.52 0) (effects (font (size 1.27 1.27)
    (italic yes)) (justify left) (hide yes)))
  (property "Datasheet" "http://www.ti.com/lit/ds/symlink/lm2596.pdf" (at 134.62 90.17 0) (effects (font (size 1.27 1.27)) (hide yes)))
  (property "Description" "5V 3A Step-Down Voltage Regulator, TO-263" (at 134.62 90.17 0) (effects (font (size 1.27 1.27)) (hide yes)))
  (pin "2")
  (pin "3")
  (pin "4")
  (pin "1")
  (pin "5")))
